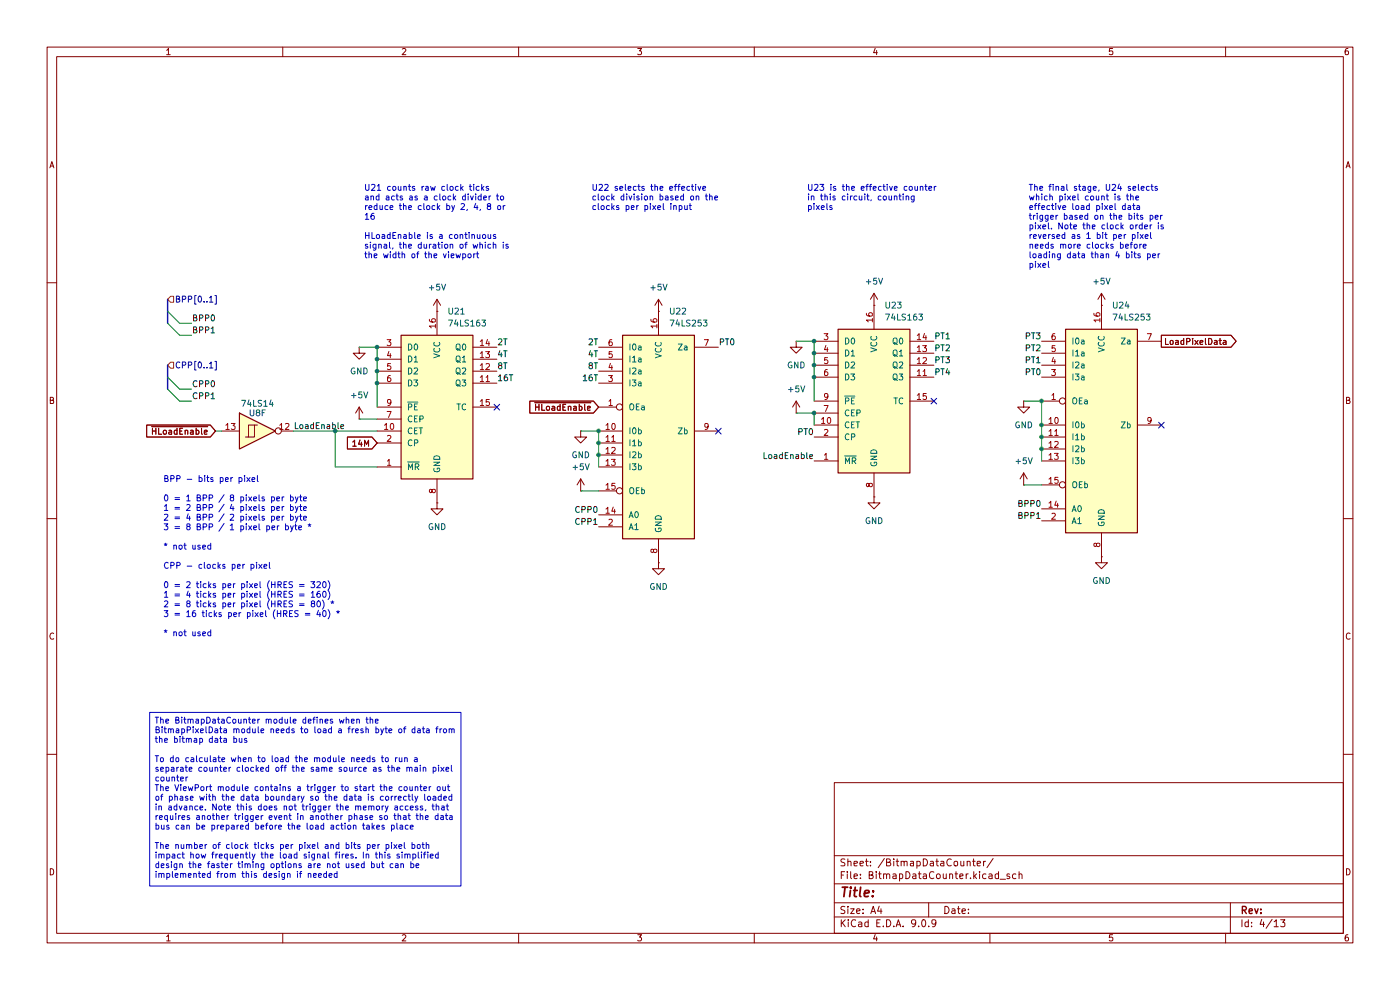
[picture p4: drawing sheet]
(kicad_sch
 (version 20250114)
 (generator "eeschema")
 (generator_version "9.0")
 (paper "A4")
 (lib_symbols
  (symbol "74xx:74LS14"
   (pin_names
    (offset 1.016)) (exclude_from_sim no) (in_bom yes) (on_board yes)
   (property "Reference" "U" (at 0 1.27 0) (effects (font (size 1.27 1.27))))
   (property "Value" "74LS14" (at 0 -1.27 0) (effects (font (size 1.27 1.27))))
   (property "Footprint" "" (at 0 0 0) (effects (font (size 1.27 1.27)) (hide yes)))
   (property "Datasheet" "http://www.ti.com/lit/gpn/sn74LS14" (at 0 0 0) (effects (font (size 1.27 1.27)) (hide yes)))
   (property "Description" "Hex inverter schmitt trigger" (at 0 0 0) (effects (font (size 1.27 1.27)) (hide yes)))
   (property "ki_locked" "" (at 0 0 0) (effects (font (size 1.27 1.27))))
   (symbol "74LS14_1_0"
    (polyline (pts (xy -3.81 3.81) (xy -3.81 -3.81) (xy 3.81 0) (xy -3.81 3.81)) (stroke (width 0.254) (type default)) (fill (type background)))
    (pin input line (at -7.62 0 0) (length 3.81) (name "~" (effects (font (size 1.27 1.27)))) (number "1" (effects (font (size 1.27 1.27)))))
    (pin output inverted (at 7.62 0 180) (length 3.81) (name "~" (effects (font (size 1.27 1.27)))) (number "2" (effects (font (size 1.27 1.27))))))
   (symbol "74LS14_1_1"
    (polyline (pts (xy -2.54 -1.27) (xy -0.635 -1.27) (xy -0.635 1.27) (xy 0 1.27)) (stroke (width 0) (type default)) (fill (type none)))
    (polyline (pts (xy -1.905 -1.27) (xy -1.905 1.27) (xy -0.635 1.27)) (stroke (width 0) (type default)) (fill (type none))))
   (symbol "74LS14_2_0"
    (polyline (pts (xy -3.81 3.81) (xy -3.81 -3.81) (xy 3.81 0) (xy -3.81 3.81)) (stroke (width 0.254) (type default)) (fill (type background)))
    (pin input line (at -7.62 0 0) (length 3.81) (name "~" (effects (font (size 1.27 1.27)))) (number "3" (effects (font (size 1.27 1.27)))))
    (pin output inverted (at 7.62 0 180) (length 3.81) (name "~" (effects (font (size 1.27 1.27)))) (number "4" (effects (font (size 1.27 1.27))))))
   (symbol "74LS14_2_1"
    (polyline (pts (xy -2.54 -1.27) (xy -0.635 -1.27) (xy -0.635 1.27) (xy 0 1.27)) (stroke (width 0) (type default)) (fill (type none)))
    (polyline (pts (xy -1.905 -1.27) (xy -1.905 1.27) (xy -0.635 1.27)) (stroke (width 0) (type default)) (fill (type none))))
   (symbol "74LS14_3_0"
    (polyline (pts (xy -3.81 3.81) (xy -3.81 -3.81) (xy 3.81 0) (xy -3.81 3.81)) (stroke (width 0.254) (type default)) (fill (type background)))
    (pin input line (at -7.62 0 0) (length 3.81) (name "~" (effects (font (size 1.27 1.27)))) (number "5" (effects (font (size 1.27 1.27)))))
    (pin output inverted (at 7.62 0 180) (length 3.81) (name "~" (effects (font (size 1.27 1.27)))) (number "6" (effects (font (size 1.27 1.27))))))
   (symbol "74LS14_3_1"
    (polyline (pts (xy -2.54 -1.27) (xy -0.635 -1.27) (xy -0.635 1.27) (xy 0 1.27)) (stroke (width 0) (type default)) (fill (type none)))
    (polyline (pts (xy -1.905 -1.27) (xy -1.905 1.27) (xy -0.635 1.27)) (stroke (width 0) (type default)) (fill (type none))))
   (symbol "74LS14_4_0"
    (polyline (pts (xy -3.81 3.81) (xy -3.81 -3.81) (xy 3.81 0) (xy -3.81 3.81)) (stroke (width 0.254) (type default)) (fill (type background)))
    (pin input line (at -7.62 0 0) (length 3.81) (name "~" (effects (font (size 1.27 1.27)))) (number "9" (effects (font (size 1.27 1.27)))))
    (pin output inverted (at 7.62 0 180) (length 3.81) (name "~" (effects (font (size 1.27 1.27)))) (number "8" (effects (font (size 1.27 1.27))))))
   (symbol "74LS14_4_1"
    (polyline (pts (xy -2.54 -1.27) (xy -0.635 -1.27) (xy -0.635 1.27) (xy 0 1.27)) (stroke (width 0) (type default)) (fill (type none)))
    (polyline (pts (xy -1.905 -1.27) (xy -1.905 1.27) (xy -0.635 1.27)) (stroke (width 0) (type default)) (fill (type none))))
   (symbol "74LS14_5_0"
    (polyline (pts (xy -3.81 3.81) (xy -3.81 -3.81) (xy 3.81 0) (xy -3.81 3.81)) (stroke (width 0.254) (type default)) (fill (type background)))
    (pin input line (at -7.62 0 0) (length 3.81) (name "~" (effects (font (size 1.27 1.27)))) (number "11" (effects (font (size 1.27 1.27)))))
    (pin output inverted (at 7.62 0 180) (length 3.81) (name "~" (effects (font (size 1.27 1.27)))) (number "10" (effects (font (size 1.27 1.27))))))
   (symbol "74LS14_5_1"
    (polyline (pts (xy -2.54 -1.27) (xy -0.635 -1.27) (xy -0.635 1.27) (xy 0 1.27)) (stroke (width 0) (type default)) (fill (type none)))
    (polyline (pts (xy -1.905 -1.27) (xy -1.905 1.27) (xy -0.635 1.27)) (stroke (width 0) (type default)) (fill (type none))))
   (symbol "74LS14_6_0"
    (polyline (pts (xy -3.81 3.81) (xy -3.81 -3.81) (xy 3.81 0) (xy -3.81 3.81)) (stroke (width 0.254) (type default)) (fill (type background)))
    (pin input line (at -7.62 0 0) (length 3.81) (name "~" (effects (font (size 1.27 1.27)))) (number "13" (effects (font (size 1.27 1.27)))))
    (pin output inverted (at 7.62 0 180) (length 3.81) (name "~" (effects (font (size 1.27 1.27)))) (number "12" (effects (font (size 1.27 1.27))))))
   (symbol "74LS14_6_1"
    (polyline (pts (xy -2.54 -1.27) (xy -0.635 -1.27) (xy -0.635 1.27) (xy 0 1.27)) (stroke (width 0) (type default)) (fill (type none)))
    (polyline (pts (xy -1.905 -1.27) (xy -1.905 1.27) (xy -0.635 1.27)) (stroke (width 0) (type default)) (fill (type none))))
   (symbol "74LS14_7_0"
    (pin power_in line (at 0 12.7 270) (length 5.08) (name "VCC" (effects (font (size 1.27 1.27)))) (number "14" (effects (font (size 1.27 1.27)))))
    (pin power_in line (at 0 -12.7 90) (length 5.08) (name "GND" (effects (font (size 1.27 1.27)))) (number "7" (effects (font (size 1.27 1.27))))))
   (symbol "74LS14_7_1"
    (rectangle (start -5.08 7.62) (end 5.08 -7.62) (stroke (width 0.254) (type default)) (fill (type background))))
   (embedded_fonts no))
  (symbol "74xx:74LS163"
   (pin_names
    (offset 1.016)) (exclude_from_sim no) (in_bom yes) (on_board yes)
   (property "Reference" "U" (at -7.62 16.51 0) (effects (font (size 1.27 1.27))))
   (property "Value" "74LS163" (at -7.62 -16.51 0) (effects (font (size 1.27 1.27))))
   (property "Footprint" "" (at 0 0 0) (effects (font (size 1.27 1.27)) (hide yes)))
   (property "Datasheet" "http://www.ti.com/lit/gpn/sn74LS163" (at 0 0 0) (effects (font (size 1.27 1.27)) (hide yes)))
   (property "Description" "Synchronous 4-bit programmable binary Counter" (at 0 0 0) (effects (font (size 1.27 1.27)) (hide yes)))
   (property "ki_locked" "" (at 0 0 0) (effects (font (size 1.27 1.27))))
   (symbol "74LS163_1_0"
    (pin input line (at -12.7 12.7 0) (length 5.08) (name "D0" (effects (font (size 1.27 1.27)))) (number "3" (effects (font (size 1.27 1.27)))))
    (pin input line (at -12.7 10.16 0) (length 5.08) (name "D1" (effects (font (size 1.27 1.27)))) (number "4" (effects (font (size 1.27 1.27)))))
    (pin input line (at -12.7 7.62 0) (length 5.08) (name "D2" (effects (font (size 1.27 1.27)))) (number "5" (effects (font (size 1.27 1.27)))))
    (pin input line (at -12.7 5.08 0) (length 5.08) (name "D3" (effects (font (size 1.27 1.27)))) (number "6" (effects (font (size 1.27 1.27)))))
    (pin input line (at -12.7 0 0) (length 5.08) (name "~{PE}" (effects (font (size 1.27 1.27)))) (number "9" (effects (font (size 1.27 1.27)))))
    (pin input line (at -12.7 -2.54 0) (length 5.08) (name "CEP" (effects (font (size 1.27 1.27)))) (number "7" (effects (font (size 1.27 1.27)))))
    (pin input line (at -12.7 -5.08 0) (length 5.08) (name "CET" (effects (font (size 1.27 1.27)))) (number "10" (effects (font (size 1.27 1.27)))))
    (pin input line (at -12.7 -7.62 0) (length 5.08) (name "CP" (effects (font (size 1.27 1.27)))) (number "2" (effects (font (size 1.27 1.27)))))
    (pin input line (at -12.7 -12.7 0) (length 5.08) (name "~{MR}" (effects (font (size 1.27 1.27)))) (number "1" (effects (font (size 1.27 1.27)))))
    (pin power_in line (at 0 20.32 270) (length 5.08) (name "VCC" (effects (font (size 1.27 1.27)))) (number "16" (effects (font (size 1.27 1.27)))))
    (pin power_in line (at 0 -20.32 90) (length 5.08) (name "GND" (effects (font (size 1.27 1.27)))) (number "8" (effects (font (size 1.27 1.27)))))
    (pin output line (at 12.7 12.7 180) (length 5.08) (name "Q0" (effects (font (size 1.27 1.27)))) (number "14" (effects (font (size 1.27 1.27)))))
    (pin output line (at 12.7 10.16 180) (length 5.08) (name "Q1" (effects (font (size 1.27 1.27)))) (number "13" (effects (font (size 1.27 1.27)))))
    (pin output line (at 12.7 7.62 180) (length 5.08) (name "Q2" (effects (font (size 1.27 1.27)))) (number "12" (effects (font (size 1.27 1.27)))))
    (pin output line (at 12.7 5.08 180) (length 5.08) (name "Q3" (effects (font (size 1.27 1.27)))) (number "11" (effects (font (size 1.27 1.27)))))
    (pin output line (at 12.7 0 180) (length 5.08) (name "TC" (effects (font (size 1.27 1.27)))) (number "15" (effects (font (size 1.27 1.27))))))
   (symbol "74LS163_1_1"
    (rectangle (start -7.62 15.24) (end 7.62 -15.24) (stroke (width 0.254) (type default)) (fill (type background))))
   (embedded_fonts no))
  (symbol "74xx:74LS253"
   (pin_names
    (offset 1.016)) (exclude_from_sim no) (in_bom yes) (on_board yes)
   (property "Reference" "U" (at -7.62 21.59 0) (effects (font (size 1.27 1.27))))
   (property "Value" "74LS253" (at -7.62 -24.13 0) (effects (font (size 1.27 1.27))))
   (property "Footprint" "" (at 0 0 0) (effects (font (size 1.27 1.27)) (hide yes)))
   (property "Datasheet" "http://www.ti.com/lit/gpn/sn74LS253" (at 0 0 0) (effects (font (size 1.27 1.27)) (hide yes)))
   (property "Description" "Dual Multiplexer 4 to 1, 3-State Outputs" (at 0 0 0) (effects (font (size 1.27 1.27)) (hide yes)))
   (property "ki_locked" "" (at 0 0 0) (effects (font (size 1.27 1.27))))
   (symbol "74LS253_1_0"
    (pin input line (at -12.7 17.78 0) (length 5.08) (name "I0a" (effects (font (size 1.27 1.27)))) (number "6" (effects (font (size 1.27 1.27)))))
    (pin input line (at -12.7 15.24 0) (length 5.08) (name "I1a" (effects (font (size 1.27 1.27)))) (number "5" (effects (font (size 1.27 1.27)))))
    (pin input line (at -12.7 12.7 0) (length 5.08) (name "I2a" (effects (font (size 1.27 1.27)))) (number "4" (effects (font (size 1.27 1.27)))))
    (pin input line (at -12.7 10.16 0) (length 5.08) (name "I3a" (effects (font (size 1.27 1.27)))) (number "3" (effects (font (size 1.27 1.27)))))
    (pin input inverted (at -12.7 5.08 0) (length 5.08) (name "OEa" (effects (font (size 1.27 1.27)))) (number "1" (effects (font (size 1.27 1.27)))))
    (pin input line (at -12.7 0 0) (length 5.08) (name "I0b" (effects (font (size 1.27 1.27)))) (number "10" (effects (font (size 1.27 1.27)))))
    (pin input line (at -12.7 -2.54 0) (length 5.08) (name "I1b" (effects (font (size 1.27 1.27)))) (number "11" (effects (font (size 1.27 1.27)))))
    (pin input line (at -12.7 -5.08 0) (length 5.08) (name "I2b" (effects (font (size 1.27 1.27)))) (number "12" (effects (font (size 1.27 1.27)))))
    (pin input line (at -12.7 -7.62 0) (length 5.08) (name "I3b" (effects (font (size 1.27 1.27)))) (number "13" (effects (font (size 1.27 1.27)))))
    (pin input inverted (at -12.7 -12.7 0) (length 5.08) (name "OEb" (effects (font (size 1.27 1.27)))) (number "15" (effects (font (size 1.27 1.27)))))
    (pin input line (at -12.7 -17.78 0) (length 5.08) (name "A0" (effects (font (size 1.27 1.27)))) (number "14" (effects (font (size 1.27 1.27)))))
    (pin input line (at -12.7 -20.32 0) (length 5.08) (name "A1" (effects (font (size 1.27 1.27)))) (number "2" (effects (font (size 1.27 1.27)))))
    (pin power_in line (at 0 25.4 270) (length 5.08) (name "VCC" (effects (font (size 1.27 1.27)))) (number "16" (effects (font (size 1.27 1.27)))))
    (pin power_in line (at 0 -27.94 90) (length 5.08) (name "GND" (effects (font (size 1.27 1.27)))) (number "8" (effects (font (size 1.27 1.27)))))
    (pin tri_state line (at 12.7 17.78 180) (length 5.08) (name "Za" (effects (font (size 1.27 1.27)))) (number "7" (effects (font (size 1.27 1.27)))))
    (pin tri_state line (at 12.7 0 180) (length 5.08) (name "Zb" (effects (font (size 1.27 1.27)))) (number "9" (effects (font (size 1.27 1.27))))))
   (symbol "74LS253_1_1"
    (rectangle (start -7.62 20.32) (end 7.62 -22.86) (stroke (width 0.254) (type default)) (fill (type background))))
   (embedded_fonts no))
  (symbol "power:+5V"
   (power)
   (pin_numbers (hide yes))
   (pin_names
    (offset 0) (hide yes)) (exclude_from_sim no) (in_bom yes) (on_board yes)
   (property "Reference" "#PWR" (at 0 -3.81 0) (effects (font (size 1.27 1.27)) (hide yes)))
   (property "Value" "+5V" (at 0 3.556 0) (effects (font (size 1.27 1.27))))
   (property "Footprint" "" (at 0 0 0) (effects (font (size 1.27 1.27)) (hide yes)))
   (property "Datasheet" "" (at 0 0 0) (effects (font (size 1.27 1.27)) (hide yes)))
   (property "Description" "Power symbol creates a global label with name \"+5V\"" (at 0 0 0) (effects (font (size 1.27 1.27)) (hide yes)))
   (symbol "+5V_0_1"
    (polyline (pts (xy -0.762 1.27) (xy 0 2.54)) (stroke (width 0) (type default)) (fill (type none)))
    (polyline (pts (xy 0 2.54) (xy 0.762 1.27)) (stroke (width 0) (type default)) (fill (type none)))
    (polyline (pts (xy 0 0) (xy 0 2.54)) (stroke (width 0) (type default)) (fill (type none))))
   (symbol "+5V_1_1"
    (pin power_in line (at 0 0 90) (length 0) (name "~" (effects (font (size 1.27 1.27)))) (number "1" (effects (font (size 1.27 1.27))))))
   (embedded_fonts no))
  (symbol "power:GND"
   (power)
   (pin_numbers (hide yes))
   (pin_names
    (offset 0) (hide yes)) (exclude_from_sim no) (in_bom yes) (on_board yes)
   (property "Reference" "#PWR" (at 0 -6.35 0) (effects (font (size 1.27 1.27)) (hide yes)))
   (property "Value" "GND" (at 0 -3.81 0) (effects (font (size 1.27 1.27))))
   (property "Footprint" "" (at 0 0 0) (effects (font (size 1.27 1.27)) (hide yes)))
   (property "Datasheet" "" (at 0 0 0) (effects (font (size 1.27 1.27)) (hide yes)))
   (property "Description" "Power symbol creates a global label with name \"GND\" , ground" (at 0 0 0) (effects (font (size 1.27 1.27)) (hide yes)))
   (symbol "GND_0_1"
    (polyline (pts (xy 0 0) (xy 0 -1.27) (xy 1.27 -1.27) (xy 0 -2.54) (xy -1.27 -1.27) (xy 0 -1.27)) (stroke (width 0) (type default)) (fill (type none))))
   (symbol "GND_1_1"
    (pin power_in line (at 0 0 270) (length 0) (name "~" (effects (font (size 1.27 1.27)))) (number "1" (effects (font (size 1.27 1.27))))))
   (embedded_fonts no)))
 (text "BPP - bits per pixel\n\n0 = 1 BPP / 8 pixels per byte\n1 = 2 BPP / 4 pixels per byte\n2 = 4 BPP / 2 pixels per byte\n3 = 8 BPP / 1 pixel per byte *\n\n* not used\n\nCPP - clocks per pixel\n\n0 = 2 ticks per pixel (HRES = 320)\n1 = 4 ticks per pixel (HRES = 160)\n2 = 8 ticks per pixel (HRES = 80) *\n3 = 16 ticks per pixel (HRES = 40) *\n\n* not used"
  (exclude_from_sim no)
  (at 34.544 101.092 0)
  (effects (font (size 1.27 1.27)) (justify left top)))
 (text_box "U21 counts raw clock ticks and acts as a clock divider to reduce the clock by 2, 4, 8 or 16\n\nHLoadEnable is a continuous signal, the duration of which is the width of the viewport"
  (exclude_from_sim no)
  (at 76.2 38.1 0)
  (size 33.02 19.05)
  (margins 0.9525 0.9525 0.9525 0.9525)
  (stroke (width -0.0001) (type solid))
  (fill (type none))
  (effects (font (size 1.27 1.27)) (justify left top)))
 (text_box "U23 is the effective counter in this circuit, counting pixels"
  (exclude_from_sim no)
  (at 170.18 38.1 0)
  (size 30.48 10.16)
  (margins 0.9525 0.9525 0.9525 0.9525)
  (stroke (width -0.0001) (type solid))
  (fill (type none))
  (effects (font (size 1.27 1.27)) (justify left top)))
 (text_box "The BitmapDataCounter module defines when the BitmapPixelData module needs to load a fresh byte of data from the bitmap data bus\n\nTo do calculate when to load the module needs to run a separate counter clocked off the same source as the main pixel counter\nThe ViewPort module contains a trigger to start the counter out of phase with the data boundary so the data is correctly loaded in advance. Note this does not trigger the memory access, that requires another trigger event in another phase so that the data bus can be prepared before the load action takes place\n\nThe number of clock ticks per pixel and bits per pixel both impact how frequently the load signal fires. In this simplified design the faster timing options are not used but can be implemented from this design if needed"
  (exclude_from_sim no)
  (at 31.75 151.13 0)
  (size 66.04 36.83)
  (margins 0.9525 0.9525 0.9525 0.9525)
  (stroke (width 0) (type solid))
  (fill (type color) (color 255 255 255 1))
  (effects (font (size 1.27 1.27)) (justify left top)))
 (text_box "The final stage, U24 selects which pixel count is the effective load pixel data trigger based on the bits per pixel. Note the clock order is reversed as 1 bit per pixel needs more clocks before loading data than 4 bits per pixel"
  (exclude_from_sim no)
  (at 217.17 38.1 0)
  (size 33.02 20.32)
  (margins 0.9525 0.9525 0.9525 0.9525)
  (stroke (width -0.0001) (type solid))
  (fill (type none))
  (effects (font (size 1.27 1.27)) (justify left top)))
 (text_box "U22 selects the effective clock division based on the clocks per pixel input"
  (exclude_from_sim no)
  (at 124.46 38.1 0)
  (size 29.21 10.16)
  (margins 0.9525 0.9525 0.9525 0.9525)
  (stroke (width -0.0001) (type solid))
  (fill (type none))
  (effects (font (size 1.27 1.27)) (justify left top)))
 (junction
  (at 172.72 72.39)
  (diameter 0)
  (color 0 0 0 0))
 (junction
  (at 80.01 78.74)
  (diameter 0)
  (color 0 0 0 0))
 (junction
  (at 172.72 74.93)
  (diameter 0)
  (color 0 0 0 0))
 (junction
  (at 127 93.98)
  (diameter 0)
  (color 0 0 0 0))
 (junction
  (at 71.12 91.44)
  (diameter 0)
  (color 0 0 0 0))
 (junction
  (at 127 96.52)
  (diameter 0)
  (color 0 0 0 0))
 (junction
  (at 172.72 77.47)
  (diameter 0)
  (color 0 0 0 0))
 (junction
  (at 220.98 95.25)
  (diameter 0)
  (color 0 0 0 0))
 (junction
  (at 80.01 73.66)
  (diameter 0)
  (color 0 0 0 0))
 (junction
  (at 172.72 80.01)
  (diameter 0)
  (color 0 0 0 0))
 (junction
  (at 127 91.44)
  (diameter 0)
  (color 0 0 0 0))
 (junction
  (at 220.98 92.71)
  (diameter 0)
  (color 0 0 0 0))
 (junction
  (at 80.01 81.28)
  (diameter 0)
  (color 0 0 0 0))
 (junction
  (at 220.98 85.09)
  (diameter 0)
  (color 0 0 0 0))
 (junction
  (at 172.72 87.63)
  (diameter 0)
  (color 0 0 0 0))
 (junction
  (at 80.01 76.2)
  (diameter 0)
  (color 0 0 0 0))
 (junction
  (at 220.98 90.17)
  (diameter 0)
  (color 0 0 0 0))
 (no_connect
  (at 198.12 85.09))
 (no_connect
  (at 152.4 91.44))
 (no_connect
  (at 105.41 86.36))
 (no_connect
  (at 246.38 90.17))
 (bus_entry
  (at 35.56 80.01)
  (size 2.54 2.54)
  (stroke (width 0) (type default)))
 (bus_entry
  (at 35.56 66.04)
  (size 2.54 2.54)
  (stroke (width 0) (type default)))
 (bus_entry
  (at 35.56 82.55)
  (size 2.54 2.54)
  (stroke (width 0) (type default)))
 (bus_entry
  (at 35.56 68.58)
  (size 2.54 2.54)
  (stroke (width 0) (type default)))
 (wire
  (pts (xy 38.1 82.55) (xy 40.64 82.55))
  (stroke (width 0) (type default)))
 (wire
  (pts (xy 123.19 104.14) (xy 127 104.14))
  (stroke (width 0) (type default)))
 (wire
  (pts (xy 220.98 85.09) (xy 220.98 90.17))
  (stroke (width 0) (type default)))
 (wire
  (pts (xy 217.17 102.87) (xy 220.98 102.87))
  (stroke (width 0) (type default)))
 (wire
  (pts (xy 38.1 85.09) (xy 40.64 85.09))
  (stroke (width 0) (type default)))
 (bus
  (pts (xy 35.56 66.04) (xy 35.56 68.58))
  (stroke (width 0) (type default)))
 (wire
  (pts (xy 76.2 73.66) (xy 80.01 73.66))
  (stroke (width 0) (type default)))
 (wire
  (pts (xy 172.72 80.01) (xy 172.72 85.09))
  (stroke (width 0) (type default)))
 (wire
  (pts (xy 172.72 77.47) (xy 172.72 80.01))
  (stroke (width 0) (type default)))
 (wire
  (pts (xy 168.91 72.39) (xy 172.72 72.39))
  (stroke (width 0) (type default)))
 (wire
  (pts (xy 217.17 85.09) (xy 220.98 85.09))
  (stroke (width 0) (type default)))
 (wire
  (pts (xy 80.01 73.66) (xy 80.01 76.2))
  (stroke (width 0) (type default)))
 (wire
  (pts (xy 80.01 81.28) (xy 80.01 86.36))
  (stroke (width 0) (type default)))
 (wire
  (pts (xy 62.23 91.44) (xy 71.12 91.44))
  (stroke (width 0) (type default)))
 (wire
  (pts (xy 38.1 71.12) (xy 40.64 71.12))
  (stroke (width 0) (type default)))
 (bus
  (pts (xy 35.56 77.47) (xy 35.56 80.01))
  (stroke (width 0) (type default)))
 (wire
  (pts (xy 80.01 78.74) (xy 80.01 81.28))
  (stroke (width 0) (type default)))
 (wire
  (pts (xy 172.72 74.93) (xy 172.72 77.47))
  (stroke (width 0) (type default)))
 (wire
  (pts (xy 127 96.52) (xy 127 99.06))
  (stroke (width 0) (type default)))
 (wire
  (pts (xy 172.72 87.63) (xy 172.72 90.17))
  (stroke (width 0) (type default)))
 (wire
  (pts (xy 76.2 88.9) (xy 80.01 88.9))
  (stroke (width 0) (type default)))
 (bus
  (pts (xy 35.56 80.01) (xy 35.56 82.55))
  (stroke (width 0) (type default)))
 (wire
  (pts (xy 45.72 91.44) (xy 46.99 91.44))
  (stroke (width 0) (type default)))
 (wire
  (pts (xy 172.72 72.39) (xy 172.72 74.93))
  (stroke (width 0) (type default)))
 (wire
  (pts (xy 220.98 95.25) (xy 220.98 97.79))
  (stroke (width 0) (type default)))
 (wire
  (pts (xy 220.98 90.17) (xy 220.98 92.71))
  (stroke (width 0) (type default)))
 (wire
  (pts (xy 71.12 91.44) (xy 71.12 99.06))
  (stroke (width 0) (type default)))
 (wire
  (pts (xy 123.19 91.44) (xy 127 91.44))
  (stroke (width 0) (type default)))
 (wire
  (pts (xy 168.91 87.63) (xy 172.72 87.63))
  (stroke (width 0) (type default)))
 (wire
  (pts (xy 220.98 92.71) (xy 220.98 95.25))
  (stroke (width 0) (type default)))
 (wire
  (pts (xy 127 93.98) (xy 127 96.52))
  (stroke (width 0) (type default)))
 (wire
  (pts (xy 71.12 99.06) (xy 80.01 99.06))
  (stroke (width 0) (type default)))
 (wire
  (pts (xy 127 91.44) (xy 127 93.98))
  (stroke (width 0) (type default)))
 (wire
  (pts (xy 80.01 76.2) (xy 80.01 78.74))
  (stroke (width 0) (type default)))
 (wire
  (pts (xy 38.1 68.58) (xy 40.64 68.58))
  (stroke (width 0) (type default)))
 (bus
  (pts (xy 35.56 63.5) (xy 35.56 66.04))
  (stroke (width 0) (type default)))
 (wire
  (pts (xy 71.12 91.44) (xy 80.01 91.44))
  (stroke (width 0) (type default)))
 (label "16T"
  (at 127 81.28 180)
  (effects (font (size 1.27 1.27)) (justify right bottom)))
 (label "PT1"
  (at 220.98 77.47 180)
  (effects (font (size 1.27 1.27)) (justify right bottom)))
 (label "8T"
  (at 105.41 78.74 0)
  (effects (font (size 1.27 1.27)) (justify left bottom)))
 (label "PT0"
  (at 172.72 92.71 180)
  (effects (font (size 1.27 1.27)) (justify right bottom)))
 (label "BPP0"
  (at 40.64 68.58 0)
  (effects (font (size 1.27 1.27)) (justify left bottom)))
 (label "PT0"
  (at 152.4 73.66 0)
  (effects (font (size 1.27 1.27)) (justify left bottom)))
 (label "2T"
  (at 105.41 73.66 0)
  (effects (font (size 1.27 1.27)) (justify left bottom)))
 (label "PT1"
  (at 198.12 72.39 0)
  (effects (font (size 1.27 1.27)) (justify left bottom)))
 (label "CPP1"
  (at 127 111.76 180)
  (effects (font (size 1.27 1.27)) (justify right bottom)))
 (label "4T"
  (at 105.41 76.2 0)
  (effects (font (size 1.27 1.27)) (justify left bottom)))
 (label "PT3"
  (at 220.98 72.39 180)
  (effects (font (size 1.27 1.27)) (justify right bottom)))
 (label "BPP0"
  (at 220.98 107.95 180)
  (effects (font (size 1.27 1.27)) (justify right bottom)))
 (label "2T"
  (at 127 73.66 180)
  (effects (font (size 1.27 1.27)) (justify right bottom)))
 (label "PT3"
  (at 198.12 77.47 0)
  (effects (font (size 1.27 1.27)) (justify left bottom)))
 (label "CPP0"
  (at 40.64 82.55 0)
  (effects (font (size 1.27 1.27)) (justify left bottom)))
 (label "4T"
  (at 127 76.2 180)
  (effects (font (size 1.27 1.27)) (justify right bottom)))
 (label "LoadEnable"
  (at 62.23 91.44 0)
  (effects (font (size 1.27 1.27)) (justify left bottom)))
 (label "PT2"
  (at 220.98 74.93 180)
  (effects (font (size 1.27 1.27)) (justify right bottom)))
 (label "8T"
  (at 127 78.74 180)
  (effects (font (size 1.27 1.27)) (justify right bottom)))
 (label "16T"
  (at 105.41 81.28 0)
  (effects (font (size 1.27 1.27)) (justify left bottom)))
 (label "PT0"
  (at 220.98 80.01 180)
  (effects (font (size 1.27 1.27)) (justify right bottom)))
 (label "CPP1"
  (at 40.64 85.09 0)
  (effects (font (size 1.27 1.27)) (justify left bottom)))
 (label "BPP1"
  (at 220.98 110.49 180)
  (effects (font (size 1.27 1.27)) (justify right bottom)))
 (label "PT4"
  (at 198.12 80.01 0)
  (effects (font (size 1.27 1.27)) (justify left bottom)))
 (label "LoadEnable"
  (at 172.72 97.79 180)
  (effects (font (size 1.27 1.27)) (justify right bottom)))
 (label "BPP1"
  (at 40.64 71.12 0)
  (effects (font (size 1.27 1.27)) (justify left bottom)))
 (label "PT2"
  (at 198.12 74.93 0)
  (effects (font (size 1.27 1.27)) (justify left bottom)))
 (label "CPP0"
  (at 127 109.22 180)
  (effects (font (size 1.27 1.27)) (justify right bottom)))
 (global_label "~{HLoadEnable}"
  (shape input)
  (at 45.72 91.44 180)
  (fields_autoplaced yes)
  (effects (font (size 1.27 1.27)) (justify right))
  (property "Intersheetrefs" "${INTERSHEET_REFS}" (at 30.5794 91.44 0) (effects (font (size 1.27 1.27)) (justify right) (hide yes))))
 (global_label "~{HLoadEnable}"
  (shape input)
  (at 127 86.36 180)
  (fields_autoplaced yes)
  (effects (font (size 1.27 1.27)) (justify right))
  (property "Intersheetrefs" "${INTERSHEET_REFS}" (at 111.8594 86.36 0) (effects (font (size 1.27 1.27)) (justify right) (hide yes))))
 (global_label "LoadPixelData"
  (shape output)
  (at 246.38 72.39 0)
  (fields_autoplaced yes)
  (effects (font (size 1.27 1.27)) (justify left))
  (property "Intersheetrefs" "${INTERSHEET_REFS}" (at 262.7907 72.39 0) (effects (font (size 1.27 1.27)) (justify left) (hide yes))))
 (global_label "14M"
  (shape input)
  (at 80.01 93.98 180)
  (fields_autoplaced yes)
  (effects (font (size 1.27 1.27)) (justify right))
  (property "Intersheetrefs" "${INTERSHEET_REFS}" (at 73.1544 93.98 0) (effects (font (size 1.27 1.27)) (justify right) (hide yes))))
 (hierarchical_label "CPP[0..1]"
  (shape input)
  (at 35.56 77.47 0)
  (effects (font (size 1.27 1.27)) (justify left)))
 (hierarchical_label "BPP[0..1]"
  (shape input)
  (at 35.56 63.5 0)
  (effects (font (size 1.27 1.27)) (justify left)))
 (symbol
  (lib_id "power:+5V")
  (at 217.17 102.87 0)
  (unit 1)
  (exclude_from_sim no)
  (in_bom yes)
  (on_board yes)
  (dnp no)
  (fields_autoplaced yes)
  (property "Reference" "#PWR0360" (at 217.17 106.68 0) (effects (font (size 1.27 1.27)) (hide yes)))
  (property "Value" "+5V" (at 217.17 97.79 0) (effects (font (size 1.27 1.27))))
  (property "Footprint" "" (at 217.17 102.87 0) (effects (font (size 1.27 1.27)) (hide yes)))
  (property "Datasheet" "" (at 217.17 102.87 0) (effects (font (size 1.27 1.27)) (hide yes)))
  (property "Description" "Power symbol creates a global label with name \"+5V\"" (at 217.17 102.87 0) (effects (font (size 1.27 1.27)) (hide yes)))
  (pin "1"))
 (symbol
  (lib_id "74xx:74LS253")
  (at 139.7 91.44 0)
  (unit 1)
  (exclude_from_sim no)
  (in_bom yes)
  (on_board yes)
  (dnp no)
  (fields_autoplaced yes)
  (property "Reference" "U22" (at 141.8433 66.04 0) (effects (font (size 1.27 1.27)) (justify left)))
  (property "Value" "74LS253" (at 141.8433 68.58 0) (effects (font (size 1.27 1.27)) (justify left)))
  (property "Footprint" "Package_SO:SOIC-16_3.9x9.9mm_P1.27mm" (at 139.7 91.44 0) (effects (font (size 1.27 1.27)) (hide yes)))
  (property "Datasheet" "http://www.ti.com/lit/gpn/sn74LS253" (at 139.7 91.44 0) (effects (font (size 1.27 1.27)) (hide yes)))
  (property "Description" "Dual Multiplexer 4 to 1, 3-State Outputs" (at 139.7 91.44 0) (effects (font (size 1.27 1.27)) (hide yes)))
  (pin "11")
  (pin "10")
  (pin "14")
  (pin "6")
  (pin "12")
  (pin "16")
  (pin "9")
  (pin "8")
  (pin "13")
  (pin "15")
  (pin "5")
  (pin "2")
  (pin "7")
  (pin "1")
  (pin "4")
  (pin "3"))
 (symbol
  (lib_id "power:GND")
  (at 92.71 106.68 0)
  (unit 1)
  (exclude_from_sim no)
  (in_bom yes)
  (on_board yes)
  (dnp no)
  (fields_autoplaced yes)
  (property "Reference" "#PWR057" (at 92.71 113.03 0) (effects (font (size 1.27 1.27)) (hide yes)))
  (property "Value" "GND" (at 92.71 111.76 0) (effects (font (size 1.27 1.27))))
  (property "Footprint" "" (at 92.71 106.68 0) (effects (font (size 1.27 1.27)) (hide yes)))
  (property "Datasheet" "" (at 92.71 106.68 0) (effects (font (size 1.27 1.27)) (hide yes)))
  (property "Description" "Power symbol creates a global label with name \"GND\" , ground" (at 92.71 106.68 0) (effects (font (size 1.27 1.27)) (hide yes)))
  (pin "1"))
 (symbol
  (lib_id "74xx:74LS163")
  (at 92.71 86.36 0)
  (unit 1)
  (exclude_from_sim no)
  (in_bom yes)
  (on_board yes)
  (dnp no)
  (fields_autoplaced yes)
  (property "Reference" "U21" (at 94.8533 66.04 0) (effects (font (size 1.27 1.27)) (justify left)))
  (property "Value" "74LS163" (at 94.8533 68.58 0) (effects (font (size 1.27 1.27)) (justify left)))
  (property "Footprint" "Package_SO:SOIC-16_3.9x9.9mm_P1.27mm" (at 92.71 86.36 0) (effects (font (size 1.27 1.27)) (hide yes)))
  (property "Datasheet" "http://www.ti.com/lit/gpn/sn74LS163" (at 92.71 86.36 0) (effects (font (size 1.27 1.27)) (hide yes)))
  (property "Description" "Synchronous 4-bit programmable binary Counter" (at 92.71 86.36 0) (effects (font (size 1.27 1.27)) (hide yes)))
  (pin "9")
  (pin "8")
  (pin "5")
  (pin "11")
  (pin "13")
  (pin "6")
  (pin "4")
  (pin "7")
  (pin "10")
  (pin "1")
  (pin "16")
  (pin "3")
  (pin "14")
  (pin "12")
  (pin "2")
  (pin "15"))
 (symbol
  (lib_id "power:GND")
  (at 233.68 118.11 0)
  (unit 1)
  (exclude_from_sim no)
  (in_bom yes)
  (on_board yes)
  (dnp no)
  (fields_autoplaced yes)
  (property "Reference" "#PWR070" (at 233.68 124.46 0) (effects (font (size 1.27 1.27)) (hide yes)))
  (property "Value" "GND" (at 233.68 123.19 0) (effects (font (size 1.27 1.27))))
  (property "Footprint" "" (at 233.68 118.11 0) (effects (font (size 1.27 1.27)) (hide yes)))
  (property "Datasheet" "" (at 233.68 118.11 0) (effects (font (size 1.27 1.27)) (hide yes)))
  (property "Description" "Power symbol creates a global label with name \"GND\" , ground" (at 233.68 118.11 0) (effects (font (size 1.27 1.27)) (hide yes)))
  (pin "1"))
 (symbol
  (lib_id "power:GND")
  (at 217.17 85.09 0)
  (unit 1)
  (exclude_from_sim no)
  (in_bom yes)
  (on_board yes)
  (dnp no)
  (fields_autoplaced yes)
  (property "Reference" "#PWR068" (at 217.17 91.44 0) (effects (font (size 1.27 1.27)) (hide yes)))
  (property "Value" "GND" (at 217.17 90.17 0) (effects (font (size 1.27 1.27))))
  (property "Footprint" "" (at 217.17 85.09 0) (effects (font (size 1.27 1.27)) (hide yes)))
  (property "Datasheet" "" (at 217.17 85.09 0) (effects (font (size 1.27 1.27)) (hide yes)))
  (property "Description" "Power symbol creates a global label with name \"GND\" , ground" (at 217.17 85.09 0) (effects (font (size 1.27 1.27)) (hide yes)))
  (pin "1"))
 (symbol
  (lib_id "power:GND")
  (at 123.19 91.44 0)
  (unit 1)
  (exclude_from_sim no)
  (in_bom yes)
  (on_board yes)
  (dnp no)
  (fields_autoplaced yes)
  (property "Reference" "#PWR060" (at 123.19 97.79 0) (effects (font (size 1.27 1.27)) (hide yes)))
  (property "Value" "GND" (at 123.19 96.52 0) (effects (font (size 1.27 1.27))))
  (property "Footprint" "" (at 123.19 91.44 0) (effects (font (size 1.27 1.27)) (hide yes)))
  (property "Datasheet" "" (at 123.19 91.44 0) (effects (font (size 1.27 1.27)) (hide yes)))
  (property "Description" "Power symbol creates a global label with name \"GND\" , ground" (at 123.19 91.44 0) (effects (font (size 1.27 1.27)) (hide yes)))
  (pin "1"))
 (symbol
  (lib_id "power:+5V")
  (at 139.7 66.04 0)
  (unit 1)
  (exclude_from_sim no)
  (in_bom yes)
  (on_board yes)
  (dnp no)
  (fields_autoplaced yes)
  (property "Reference" "#PWR062" (at 139.7 69.85 0) (effects (font (size 1.27 1.27)) (hide yes)))
  (property "Value" "+5V" (at 139.7 60.96 0) (effects (font (size 1.27 1.27))))
  (property "Footprint" "" (at 139.7 66.04 0) (effects (font (size 1.27 1.27)) (hide yes)))
  (property "Datasheet" "" (at 139.7 66.04 0) (effects (font (size 1.27 1.27)) (hide yes)))
  (property "Description" "Power symbol creates a global label with name \"+5V\"" (at 139.7 66.04 0) (effects (font (size 1.27 1.27)) (hide yes)))
  (pin "1"))
 (symbol
  (lib_id "power:+5V")
  (at 233.68 64.77 0)
  (unit 1)
  (exclude_from_sim no)
  (in_bom yes)
  (on_board yes)
  (dnp no)
  (fields_autoplaced yes)
  (property "Reference" "#PWR069" (at 233.68 68.58 0) (effects (font (size 1.27 1.27)) (hide yes)))
  (property "Value" "+5V" (at 233.68 59.69 0) (effects (font (size 1.27 1.27))))
  (property "Footprint" "" (at 233.68 64.77 0) (effects (font (size 1.27 1.27)) (hide yes)))
  (property "Datasheet" "" (at 233.68 64.77 0) (effects (font (size 1.27 1.27)) (hide yes)))
  (property "Description" "Power symbol creates a global label with name \"+5V\"" (at 233.68 64.77 0) (effects (font (size 1.27 1.27)) (hide yes)))
  (pin "1"))
 (symbol
  (lib_id "74xx:74LS14")
  (at 54.61 91.44 0)
  (unit 6)
  (exclude_from_sim no)
  (in_bom yes)
  (on_board yes)
  (dnp no)
  (property "Reference" "U8" (at 54.61 87.63 0) (effects (font (size 1.27 1.27))))
  (property "Value" "74LS14" (at 54.61 85.598 0) (effects (font (size 1.27 1.27))))
  (property "Footprint" "Package_SO:SO-14_3.9x8.65mm_P1.27mm" (at 54.61 91.44 0) (effects (font (size 1.27 1.27)) (hide yes)))
  (property "Datasheet" "http://www.ti.com/lit/gpn/sn74LS14" (at 54.61 91.44 0) (effects (font (size 1.27 1.27)) (hide yes)))
  (property "Description" "Hex inverter schmitt trigger" (at 54.61 91.44 0) (effects (font (size 1.27 1.27)) (hide yes)))
  (pin "6")
  (pin "12")
  (pin "10")
  (pin "7")
  (pin "14")
  (pin "8")
  (pin "13")
  (pin "2")
  (pin "1")
  (pin "4")
  (pin "3")
  (pin "5")
  (pin "11")
  (pin "9"))
 (symbol
  (lib_id "power:+5V")
  (at 92.71 66.04 0)
  (unit 1)
  (exclude_from_sim no)
  (in_bom yes)
  (on_board yes)
  (dnp no)
  (fields_autoplaced yes)
  (property "Reference" "#PWR061" (at 92.71 69.85 0) (effects (font (size 1.27 1.27)) (hide yes)))
  (property "Value" "+5V" (at 92.71 60.96 0) (effects (font (size 1.27 1.27))))
  (property "Footprint" "" (at 92.71 66.04 0) (effects (font (size 1.27 1.27)) (hide yes)))
  (property "Datasheet" "" (at 92.71 66.04 0) (effects (font (size 1.27 1.27)) (hide yes)))
  (property "Description" "Power symbol creates a global label with name \"+5V\"" (at 92.71 66.04 0) (effects (font (size 1.27 1.27)) (hide yes)))
  (pin "1"))
 (symbol
  (lib_id "power:+5V")
  (at 76.2 88.9 0)
  (unit 1)
  (exclude_from_sim no)
  (in_bom yes)
  (on_board yes)
  (dnp no)
  (fields_autoplaced yes)
  (property "Reference" "#PWR059" (at 76.2 92.71 0) (effects (font (size 1.27 1.27)) (hide yes)))
  (property "Value" "+5V" (at 76.2 83.82 0) (effects (font (size 1.27 1.27))))
  (property "Footprint" "" (at 76.2 88.9 0) (effects (font (size 1.27 1.27)) (hide yes)))
  (property "Datasheet" "" (at 76.2 88.9 0) (effects (font (size 1.27 1.27)) (hide yes)))
  (property "Description" "Power symbol creates a global label with name \"+5V\"" (at 76.2 88.9 0) (effects (font (size 1.27 1.27)) (hide yes)))
  (pin "1"))
 (symbol
  (lib_id "power:+5V")
  (at 185.42 64.77 0)
  (unit 1)
  (exclude_from_sim no)
  (in_bom yes)
  (on_board yes)
  (dnp no)
  (fields_autoplaced yes)
  (property "Reference" "#PWR067" (at 185.42 68.58 0) (effects (font (size 1.27 1.27)) (hide yes)))
  (property "Value" "+5V" (at 185.42 59.69 0) (effects (font (size 1.27 1.27))))
  (property "Footprint" "" (at 185.42 64.77 0) (effects (font (size 1.27 1.27)) (hide yes)))
  (property "Datasheet" "" (at 185.42 64.77 0) (effects (font (size 1.27 1.27)) (hide yes)))
  (property "Description" "Power symbol creates a global label with name \"+5V\"" (at 185.42 64.77 0) (effects (font (size 1.27 1.27)) (hide yes)))
  (pin "1"))
 (symbol
  (lib_id "power:+5V")
  (at 168.91 87.63 0)
  (unit 1)
  (exclude_from_sim no)
  (in_bom yes)
  (on_board yes)
  (dnp no)
  (fields_autoplaced yes)
  (property "Reference" "#PWR064" (at 168.91 91.44 0) (effects (font (size 1.27 1.27)) (hide yes)))
  (property "Value" "+5V" (at 168.91 82.55 0) (effects (font (size 1.27 1.27))))
  (property "Footprint" "" (at 168.91 87.63 0) (effects (font (size 1.27 1.27)) (hide yes)))
  (property "Datasheet" "" (at 168.91 87.63 0) (effects (font (size 1.27 1.27)) (hide yes)))
  (property "Description" "Power symbol creates a global label with name \"+5V\"" (at 168.91 87.63 0) (effects (font (size 1.27 1.27)) (hide yes)))
  (pin "1"))
 (symbol
  (lib_id "74xx:74LS163")
  (at 185.42 85.09 0)
  (unit 1)
  (exclude_from_sim no)
  (in_bom yes)
  (on_board yes)
  (dnp no)
  (fields_autoplaced yes)
  (property "Reference" "U23" (at 187.5633 64.77 0) (effects (font (size 1.27 1.27)) (justify left)))
  (property "Value" "74LS163" (at 187.5633 67.31 0) (effects (font (size 1.27 1.27)) (justify left)))
  (property "Footprint" "Package_SO:SOIC-16_3.9x9.9mm_P1.27mm" (at 185.42 85.09 0) (effects (font (size 1.27 1.27)) (hide yes)))
  (property "Datasheet" "http://www.ti.com/lit/gpn/sn74LS163" (at 185.42 85.09 0) (effects (font (size 1.27 1.27)) (hide yes)))
  (property "Description" "Synchronous 4-bit programmable binary Counter" (at 185.42 85.09 0) (effects (font (size 1.27 1.27)) (hide yes)))
  (pin "9")
  (pin "8")
  (pin "5")
  (pin "11")
  (pin "13")
  (pin "6")
  (pin "4")
  (pin "7")
  (pin "10")
  (pin "1")
  (pin "16")
  (pin "3")
  (pin "14")
  (pin "12")
  (pin "2")
  (pin "15"))
 (symbol
  (lib_id "power:GND")
  (at 139.7 119.38 0)
  (unit 1)
  (exclude_from_sim no)
  (in_bom yes)
  (on_board yes)
  (dnp no)
  (fields_autoplaced yes)
  (property "Reference" "#PWR063" (at 139.7 125.73 0) (effects (font (size 1.27 1.27)) (hide yes)))
  (property "Value" "GND" (at 139.7 124.46 0) (effects (font (size 1.27 1.27))))
  (property "Footprint" "" (at 139.7 119.38 0) (effects (font (size 1.27 1.27)) (hide yes)))
  (property "Datasheet" "" (at 139.7 119.38 0) (effects (font (size 1.27 1.27)) (hide yes)))
  (property "Description" "Power symbol creates a global label with name \"GND\" , ground" (at 139.7 119.38 0) (effects (font (size 1.27 1.27)) (hide yes)))
  (pin "1"))
 (symbol
  (lib_id "power:GND")
  (at 168.91 72.39 0)
  (unit 1)
  (exclude_from_sim no)
  (in_bom yes)
  (on_board yes)
  (dnp no)
  (fields_autoplaced yes)
  (property "Reference" "#PWR065" (at 168.91 78.74 0) (effects (font (size 1.27 1.27)) (hide yes)))
  (property "Value" "GND" (at 168.91 77.47 0) (effects (font (size 1.27 1.27))))
  (property "Footprint" "" (at 168.91 72.39 0) (effects (font (size 1.27 1.27)) (hide yes)))
  (property "Datasheet" "" (at 168.91 72.39 0) (effects (font (size 1.27 1.27)) (hide yes)))
  (property "Description" "Power symbol creates a global label with name \"GND\" , ground" (at 168.91 72.39 0) (effects (font (size 1.27 1.27)) (hide yes)))
  (pin "1"))
 (symbol
  (lib_id "74xx:74LS253")
  (at 233.68 90.17 0)
  (unit 1)
  (exclude_from_sim no)
  (in_bom yes)
  (on_board yes)
  (dnp no)
  (fields_autoplaced yes)
  (property "Reference" "U24" (at 235.8233 64.77 0) (effects (font (size 1.27 1.27)) (justify left)))
  (property "Value" "74LS253" (at 235.8233 67.31 0) (effects (font (size 1.27 1.27)) (justify left)))
  (property "Footprint" "Package_SO:SOIC-16_3.9x9.9mm_P1.27mm" (at 233.68 90.17 0) (effects (font (size 1.27 1.27)) (hide yes)))
  (property "Datasheet" "http://www.ti.com/lit/gpn/sn74LS253" (at 233.68 90.17 0) (effects (font (size 1.27 1.27)) (hide yes)))
  (property "Description" "Dual Multiplexer 4 to 1, 3-State Outputs" (at 233.68 90.17 0) (effects (font (size 1.27 1.27)) (hide yes)))
  (pin "11")
  (pin "10")
  (pin "14")
  (pin "6")
  (pin "12")
  (pin "16")
  (pin "9")
  (pin "8")
  (pin "13")
  (pin "15")
  (pin "5")
  (pin "2")
  (pin "7")
  (pin "1")
  (pin "4")
  (pin "3"))
 (symbol
  (lib_id "power:GND")
  (at 76.2 73.66 0)
  (unit 1)
  (exclude_from_sim no)
  (in_bom yes)
  (on_board yes)
  (dnp no)
  (fields_autoplaced yes)
  (property "Reference" "#PWR058" (at 76.2 80.01 0) (effects (font (size 1.27 1.27)) (hide yes)))
  (property "Value" "GND" (at 76.2 78.74 0) (effects (font (size 1.27 1.27))))
  (property "Footprint" "" (at 76.2 73.66 0) (effects (font (size 1.27 1.27)) (hide yes)))
  (property "Datasheet" "" (at 76.2 73.66 0) (effects (font (size 1.27 1.27)) (hide yes)))
  (property "Description" "Power symbol creates a global label with name \"GND\" , ground" (at 76.2 73.66 0) (effects (font (size 1.27 1.27)) (hide yes)))
  (pin "1"))
 (symbol
  (lib_id "power:GND")
  (at 185.42 105.41 0)
  (unit 1)
  (exclude_from_sim no)
  (in_bom yes)
  (on_board yes)
  (dnp no)
  (fields_autoplaced yes)
  (property "Reference" "#PWR066" (at 185.42 111.76 0) (effects (font (size 1.27 1.27)) (hide yes)))
  (property "Value" "GND" (at 185.42 110.49 0) (effects (font (size 1.27 1.27))))
  (property "Footprint" "" (at 185.42 105.41 0) (effects (font (size 1.27 1.27)) (hide yes)))
  (property "Datasheet" "" (at 185.42 105.41 0) (effects (font (size 1.27 1.27)) (hide yes)))
  (property "Description" "Power symbol creates a global label with name \"GND\" , ground" (at 185.42 105.41 0) (effects (font (size 1.27 1.27)) (hide yes)))
  (pin "1"))
 (symbol
  (lib_id "power:+5V")
  (at 123.19 104.14 0)
  (unit 1)
  (exclude_from_sim no)
  (in_bom yes)
  (on_board yes)
  (dnp no)
  (fields_autoplaced yes)
  (property "Reference" "#PWR0359" (at 123.19 107.95 0) (effects (font (size 1.27 1.27)) (hide yes)))
  (property "Value" "+5V" (at 123.19 99.06 0) (effects (font (size 1.27 1.27))))
  (property "Footprint" "" (at 123.19 104.14 0) (effects (font (size 1.27 1.27)) (hide yes)))
  (property "Datasheet" "" (at 123.19 104.14 0) (effects (font (size 1.27 1.27)) (hide yes)))
  (property "Description" "Power symbol creates a global label with name \"+5V\"" (at 123.19 104.14 0) (effects (font (size 1.27 1.27)) (hide yes)))
  (pin "1")))
